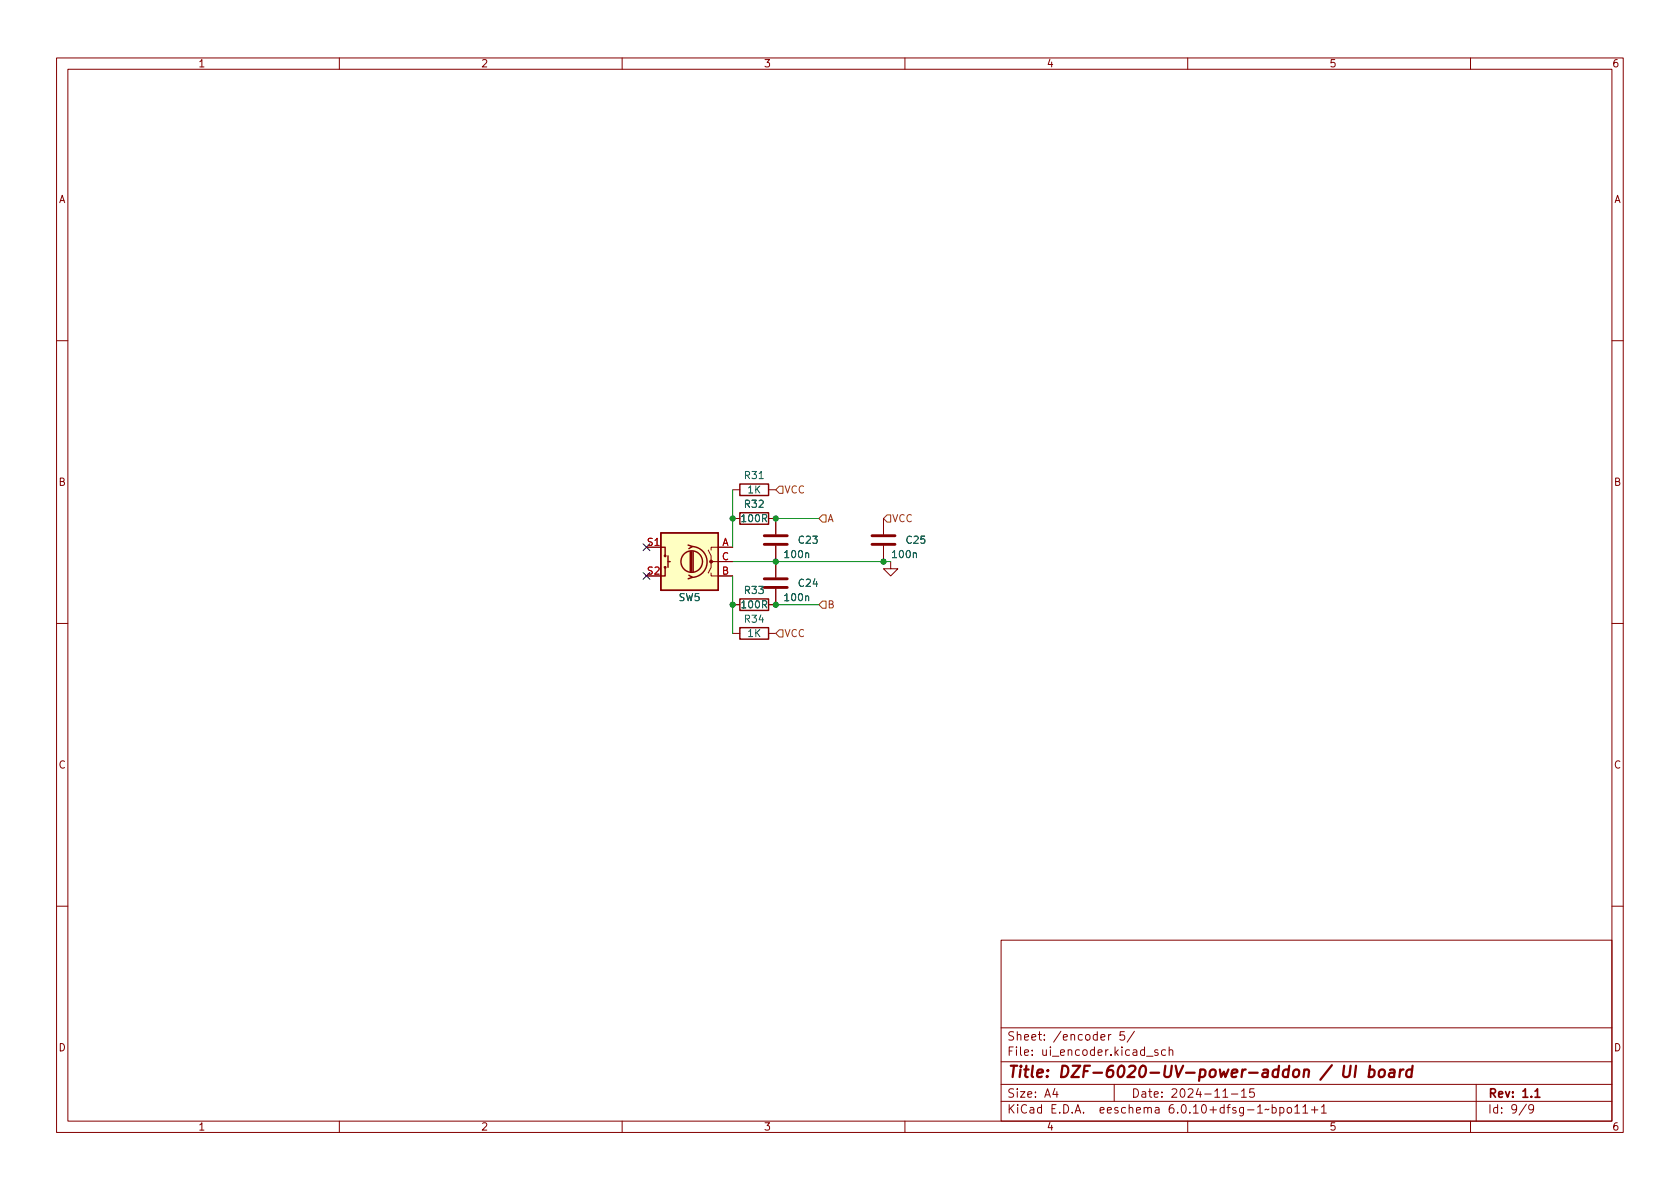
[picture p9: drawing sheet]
<svg xmlns="http://www.w3.org/2000/svg" width="297mm" height="210mm" viewBox="0 0 297 210" stroke-linecap="round" stroke-linejoin="round" font-family="sans-serif">
<g fill="none" stroke="#840000" stroke-width=".18">
<path d="M10 10.2h277v190.1h-277zM12 12.2h273v186.1h-273zM60 10.2v2M110 10.2v2M160 10.2v2M210 10.2v2M260 10.2v2M10 60.2h2M285 60.2h2M125.2 97.3l.5 1v1h.5M129.5 96.8h-3.8v.5M129.5 99.3h-3.8v1l-.5 1"/>
<path d="M129.5 91.7h1.3M129.5 86.6h1.3M135.9 91.7h1.3v2.8M135.9 86.6h1.3M137.2 96.5v5.6M156.2 91.7v2.8M156.2 96.5v2.8M157.5 99.3v1.3h1.2l-1.2 1.2-1.3-1.2h1.3M10 110.2h2M125.7 101.3v.5h3.8M129.5 106.9h1.3M129.5 112h1.3"/>
<path d="M135.9 112h1.3M137.2 104.1v2.8h-1.3M285 110.2h2M10 160.2h2M177 166.3h108v32h-108zM285 160.2h2M60 198.3v2M110 198.3v2M160 198.3v2M177 194.8h108M177 191.8h108M177 187.8h108"/>
<path d="M177 181.8h108M186.5 192.5l-.4 1h1M186.9 193v1M196 182.9v1M196.4 182.9l-.3 .1-.1 .2M197 191.8v3M198.8 182.4h-.7l-.1 .7 .2-.1 .5 .1 .2 .2-.1 .5-.2 .1-.6-.1M200.6 182.4l-1.3 1.9M202.7 186.8h1.2M204.7 185.7l-.3-.1-.3 .2 .1 .3 .5 .1v.4h-.6M206.1 185.7l-.5-.1-.2 .3v.4l.1 .3h.6M206.7 185.8l.2-.2 .4 .1 .1 .9"/>
<path d="M206.7 185.1v1.5M210 198.3v2M216.2 194h.9M217.7 193.5h1.2M219.5 193l.4-.5v1.5M219.5 194h.9M221.7 192.5h-.7l-.1 .7 .2-.1 .5 .1 .2 .2-.1 .5-.2 .1-.6-.1M224.4 196.1l-.3 .2-.2-.2-.3 .2M224.9 195.9l.5-.1 .2 .3v.4l-.1 .3h-.6M224.9 195.3v1.5M226.3 195.9l.4-.1 .3 .3v.4l-.1 .3h-.6M226.3 195.8v1.5"/>
<path d="M227.7 195.9l.4-.1 .3 .3v.4l-.3 .3h-.4l-.1-.3v-.4zM228.9 195.8l.5-.5v1.5M228.9 196.8h.9M230.4 195.8l.4-.5v1.5M230.4 196.8h.8M231.9 196.3h1.1M232.4 195.7v1.1M233.6 195.8l.5-.5v1.5M233.6 196.8h.9M260 198.3v2M261 191.8v6.5M269.9 195.3l-1.3 1.9"/>
<path d="M271.2 196l-.3 .3h-.3l-.3-.3 .1-.6 .5-.1 .2 .2a.99 .99 0 0 1-.4 1.3h-.3"/>
</g>
<path d="M271.4 193l.4-.5v1.5M271.4 194h.9" fill="none" stroke="#840000" stroke-width=".3"/>
<path d="M237.7 188.5l-.2 1.6 .1 .3a.66 .66 0 0 0 1-.3l.2-1.6M239.8 188.5l-.3 2M242.1 189.2l.2-.1 .6 .1 .2 .3-.1 .6a.66 .66 0 0 1-1 .3M242.2 188.5l-.2 2M243.9 189.3a.52 .52 0 0 1 .6-.2 .52 .52 0 0 1 .4 .4l-.1 .6a.55 .55 0 0 1-.5 .4 .55 .55 0 0 1-.5-.4zM245.8 189.2l.2-.1 .5 .1v1.3M246.6 189.6l-.7 .1a.4 .4 0 0 0-.3 .3 .4 .4 0 0 0 .2 .5l.7-.1M247.6 189.1l-.2 1.4M248.2 189.1l-.4 .1-.3 .3M249.7 189.2a.66 .66 0 0 0-1 .3l-.1 .6 .2 .3 .1 .1 .6-.1M249.8 188.5l-.3 2" fill="none" stroke="#840000" stroke-width=".4"/>
<path d="M135.1 96.3h4.1M135.1 94.7h4.1M154.2 96.3h4M154.2 94.7h4M135.1 103.9h4.1M135.1 102.4h4.1" fill="none" stroke="#840000" stroke-width=".51"/>
<g fill="none" stroke="#840000" stroke-width=".25">
<path d="M116.8 94.2h10.2v10.2h-10.2zM116.8 96.8h.8v1.5M118.1 99.3h.4M118.1 98.3v2M121.7 96.4l.7 .2-.6 .4M122 97.5v3.6M122.3 97.5v3.6M122.3 96.6a2.73 2.73 0 0 1 2.7 2.8 2.73 2.73 0 0 1-2.7 2.7M122.6 97.5v3.6M130.8 90.7h5.1v2h-5.1zM130.8 85.6h5.1v2h-5.1zM117.6 100.3v1.5h-.8"/>
<path d="M121.8 101.7l.6 .4-.7 .3M130.8 105.9h5.1v2h-5.1zM130.8 111h5.1v2h-5.1z"/>
<circle cx="117.6" cy="98.3" r=".13"/>
<circle cx="122.3" cy="99.3" r="1.9"/>
<circle cx="117.6" cy="100.3" r=".13"/>
</g>
<path d="M116.8 94.2h10.2v10.2h-10.2z" fill="#ffffc2" stroke="#ffffc2" stroke-width=".18"/>
<circle cx="125.7" cy="99.3" r=".25" fill="#840000" stroke="#840000" stroke-width=".18"/>
<path d="M137.2 86.6l.6-.6h.6v1.2h-.6zM145.4 91.1h.6v1.2h-.6l-.6-.6zM156.8 91.1h.7v1.2h-.7l-.6-.6zM137.8 111.4h.6v1.2h-.6l-.6-.6zM145.4 106.3h.6v1.3h-.6l-.6-.7z" fill="none" stroke="#725600" stroke-width=".18"/>
<path d="M129.5 99.3h28M129.5 86.6v10.2M137.2 91.7h7.6M129.5 101.8v10.2M137.2 106.9h7.6" fill="none" stroke="#009600" stroke-width=".18"/>
<path d="M113.7 96.2l1.2 1.2M114.9 96.2l-1.2 1.2M113.7 101.2l1.2 1.3M114.9 101.2l-1.2 1.3" fill="none" stroke="#000084" stroke-width=".18"/>
<g fill="#009600" stroke="#009600" stroke-width=".18">
<circle cx="137.2" cy="106.9" r=".46"/>
<circle cx="137.2" cy="91.7" r=".46"/>
<circle cx="137.2" cy="99.3" r=".46"/>
<circle cx="129.5" cy="91.7" r=".46"/>
<circle cx="129.5" cy="106.9" r=".46"/>
<circle cx="156.2" cy="99.3" r=".46"/>
</g>
<text font-size="2.8" fill="#840000" x="178" y="190.6">Title: DZF-6020-UV-power-addon / UI board</text>
<g font-size="2.1" fill="#840000">
<text x="178" y="184">Sheet: /encoder 5/</text>
<text x="178" y="186.7">File: ui_encoder.kicad_sch</text>
<text x="178" y="196.9">KiCad E.D.A. eeschema 6.0.10+dfsg-1~bpo11+1</text>
<text x="178" y="194.1">Size: A4</text>
<text x="200" y="194.1">Date: 2024-11-15</text>
<text x="263" y="194.1">Rev: 1.1</text>
<text x="263" y="196.9">Id: 9/9</text>
</g>
<g font-size="1.8" fill="#840000">
<text x="35" y="11.9">1</text>
<text x="85" y="11.9">2</text>
<text x="135" y="11.9">3</text>
<text x="185" y="11.9">4</text>
<text x="235" y="11.9">5</text>
<text x="285" y="11.9">6</text>
<text x="10.3" y="35.9">A</text>
<text x="285.3" y="35.9">A</text>
<text x="10.3" y="85.9">B</text>
<text x="285.3" y="85.9">B</text>
<text x="10.3" y="135.9">C</text>
<text x="285.3" y="135.9">C</text>
<text x="10.3" y="185.9">D</text>
<text x="285.3" y="185.9">D</text>
<text x="35" y="199.9">1</text>
<text x="85" y="199.9">2</text>
<text x="135" y="199.9">3</text>
<text x="185" y="199.9">4</text>
<text x="235" y="199.9">5</text>
<text x="285" y="199.9">6</text>
</g>
<g font-size="1.8" fill="#006464">
<text x="131.7" y="89.8">R32</text>
<text x="131.7" y="84.7">R31</text>
<text x="132.2" y="87.2">1K</text>
<text x="131.2" y="92.3">100R</text>
<text x="138.9" y="98.7">100n</text>
<text x="141.3" y="96.1">C23</text>
<text x="157.9" y="98.7">100n</text>
<text x="160.3" y="96.1">C25</text>
<text x="120" y="106.3">SW5</text>
<text x="131.2" y="107.6">100R</text>
<text x="131.7" y="105">R33</text>
<text x="138.9" y="106.3">100n</text>
<text x="141.3" y="103.8">C24</text>
<text x="131.7" y="110.1">R34</text>
<text x="132.2" y="112.6">1K</text>
</g>
<g font-size="1.8" fill="#725600">
<text x="138.6" y="87.2">VCC</text>
<text x="146.2" y="92.3">A</text>
<text x="157.7" y="92.3">VCC</text>
<text x="146.2" y="107.6">B</text>
<text x="138.6" y="112.6">VCC</text>
</g>
<g font-size="1.8" fill="#a90000">
<text x="114.5" y="96.5">S1</text>
<text x="114.5" y="101.6">S2</text>
<text x="127.6" y="96.5">A</text>
<text x="127.6" y="101.6">B</text>
<text x="127.6" y="99.1">C</text>
</g>
</svg>
